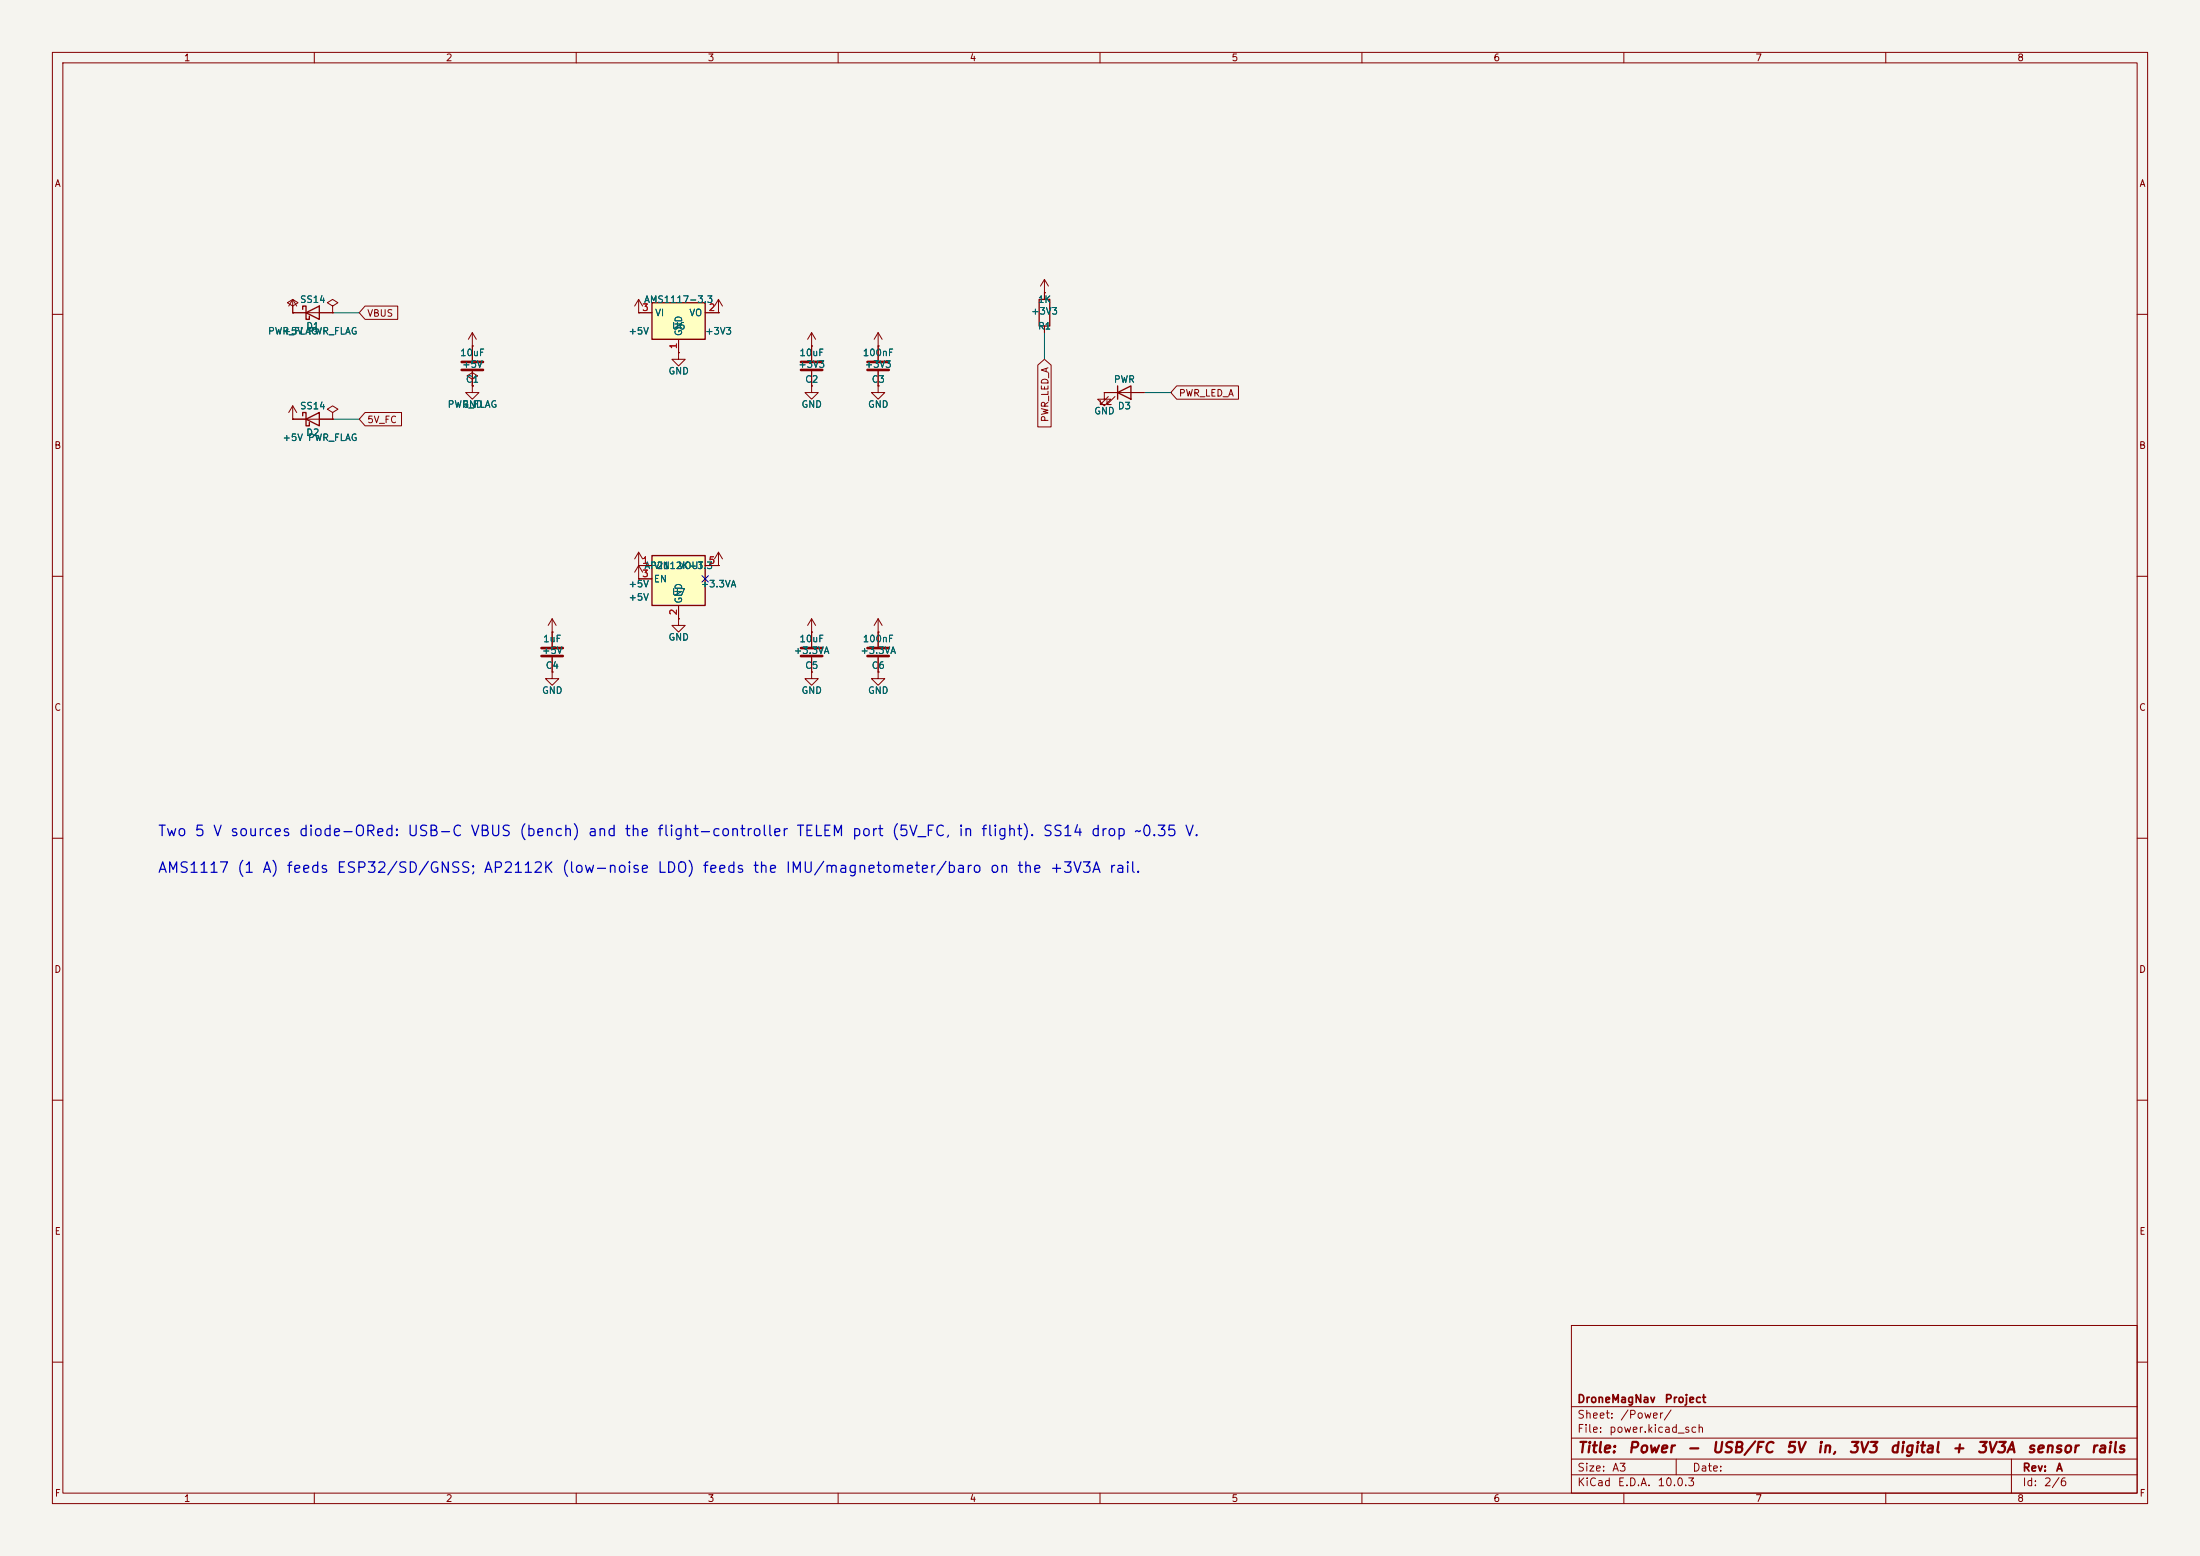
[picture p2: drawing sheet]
<svg xmlns="http://www.w3.org/2000/svg" width="420mm" height="297mm" viewBox="0 0 420 297" stroke-linecap="round" stroke-linejoin="round" font-family="sans-serif">
<path d="M0 0h420v297h-420z" fill="#f5f4ef" stroke="#f5f4ef" stroke-width=".19"/>
<g fill="none" stroke="#840000" stroke-width=".19">
<path d="M10 10h400v277h-400zM12 12h396v273h-396zM60 10v2M110 10v2M160 10v2M210 10v2M260 10v2M310 10v2M360 10v2M121.9 59.7h.1M121.9 57.2l-.7 1.2M121.9 57.2l.8 1.2"/>
<path d="M121.9 57.2v2.5M199.4 55.9h.1M199.4 53.3v3.9M199.4 53.3l-.8 1.3M199.4 53.3l.8 1.3M10 60h2M154.9 73.7v1.2h1.3l-1.3 1.3-1.2-1.3h1.2M154.9 73.7h.1M154.9 66h.1M154.9 63.5v5.3M154.9 70.9v2.8M154.9 63.5l-.7 1.3"/>
<path d="M154.9 63.5l.8 1.3M167.6 73.7v1.2h1.3l-1.3 1.3-1.2-1.3h1.2M167.6 73.7h.1M167.6 66h.1M167.6 63.5v5.3M167.6 70.9v2.8M167.6 63.5l-.7 1.3M167.6 63.5l.8 1.3M199.4 62.2v1.3M210.8 74.9v1.3h1.3l-1.3 1.3-1.3-1.3h1.3M210.8 74.9h.1M210.8 74.9h7.6"/>
<path d="M211.6 75.7l-1.5 1.5h.7h-.7v-.7M212.9 75.7l-1.6 1.5h.8h-.8v-.7M408 60h2M10 110h2M105.4 118.1l-.8 1.3M105.4 118.1l.8 1.3M105.4 118.1v2.6M167.6 118.1l-.7 1.3M167.6 118.1l.8 1.3M167.6 118.1v2.6M408 110h2M105.4 120.7h.1"/>
<path d="M154.9 120.7v2.7M154.9 125.5v2.8M167.6 120.7h.1M10 160h2M408 160h2M10 210h2M408 210h2M300 253h108v32h-108zM10 260h2M300 278.5h108M300 274.5h108M300 268.5h108"/>
<path d="M320 278.5v3M384 278.5v6.5M408 260h2M60 285v2M110 285v2M160 285v2M210 285v2M260 285v2M300 281.5h108M310 285v2M360 285v2"/>
</g>
<path d="M152.9 69.1h4.1M152.9 70.6h4.1M165.6 69.1h4.1M165.6 70.6h4.1M152.9 123.7h4.1M152.9 125.2h4.1" fill="none" stroke="#840000" stroke-width=".51"/>
<path d="M198.4 57.2h2v5h-2zM213.4 74.9l2.5-1.2v2.5zM213.4 73.7v2.5" fill="none" stroke="#840000" stroke-width=".25"/>
<path d="M124.5 106h10.1v9.6h-10.1z" fill="#ffffc2"/>
<path d="M57.8 59.1v-.7h.6v2.6h.7v-.7M58.4 59.7l2.6-1.3v2.6zM57.8 79.4v-.7h.6v2.6h.7v-.7M58.4 80l2.6-1.3v2.6zM124.5 106h10.1v9.6h-10.1z" fill="none" stroke="#840000" stroke-width=".25"/>
<g fill="none" stroke="#840000" stroke-width=".19">
<path d="M55.9 59.7h.1M55.9 58.4l1-.6-1-.6-1 .6 1 .6v1.3M55.9 59.7h7.6M55.9 57.2v2.5M55.9 57.2l-.8 1.2M55.9 57.2l.7 1.2M63.5 58.4l1-.6-1-.6-1 .6 1 .6v1.3M63.5 59.7h.1M137.2 59.7h.1M137.2 57.2v2.5M137.2 57.2l-.8 1.2M137.2 57.2l.7 1.2"/>
<path d="M55.9 77.5l-.8 1.2M55.9 77.5l.7 1.2M55.9 77.5v2.5M63.5 78.7l1-.6-1-.6-1 .6 1 .6v1.3M90.2 72.4l1-.6-1-.7-1 .7 1 .6v1.3M90.2 73.7h.1M55.9 80h.1M55.9 80h7.6M63.5 80h.1M121.9 110.5h.1M121.9 108h.1M121.9 108h2.6"/>
<path d="M121.9 110.5h2.6M121.9 108l-.7 1.2M121.9 108l.8 1.2M121.9 105.4v5.1M121.9 105.4l-.7 1.3M121.9 105.4l.8 1.3M129.5 118.1v1.3h1.3l-1.3 1.3-1.2-1.3h1.2M129.5 118.1h.1M129.5 115.6v2.5M134.6 108h2.6M137.2 108h.1M137.2 105.4l-.8 1.3"/>
<path d="M137.2 105.4l.7 1.3M137.2 105.4v2.6M154.9 118.1l-.7 1.3M154.9 118.1l.8 1.3M154.9 118.1v2.6M105.4 128.3v1.2h1.3l-1.3 1.3-1.3-1.3h1.3M105.4 128.3h.1M105.4 120.7v2.7M105.4 125.5v2.8M154.9 120.7h.1M154.9 128.3v1.2h1.3l-1.3 1.3-1.2-1.3h1.2M154.9 128.3h.1"/>
<path d="M167.6 128.3v1.2h1.3l-1.3 1.3-1.2-1.3h1.2M167.6 128.3h.1M167.6 120.7v2.7M167.6 125.5v2.8"/>
</g>
<path d="M103.4 123.7h4M103.4 125.2h4M165.6 123.7h4.1M165.6 125.2h4.1" fill="none" stroke="#840000" stroke-width=".51"/>
<path d="M124.5 57.8h10.1v7h-10.1z" fill="#ffffc2"/>
<path d="M124.5 57.8h10.1v7h-10.1z" fill="none" stroke="#840000" stroke-width=".25"/>
<g fill="none" stroke="#840000" stroke-width=".19">
<path d="M55.9 59.7h.1M55.9 59.7h2.5M61 59.7h2.5M63.5 59.7h.1M69.7 58.4h6.2v2.6h-6.2l-1.1-1.3zM121.9 59.7h.1M121.9 59.7h2.6M134.6 59.7h2.6M137.2 59.7h.1M199.4 55.9h.1M199.4 55.9v1.3M69.7 78.7h6.9v2.6h-6.9l-1.1-1.3z"/>
<path d="M90.2 66h.1M90.2 73.7v1.2h1.2l-1.2 1.3-1.3-1.3h1.3M90.2 73.7h.1M90.2 63.5v5.3M90.2 70.9v2.8M90.2 63.5l-.8 1.3M90.2 63.5l.7 1.3M129.5 67.3v1.3h1.3l-1.3 1.3-1.2-1.3h1.2M129.5 67.3h.1M129.5 64.8v2.5M154.9 73.7h.1M154.9 66h.1"/>
<path d="M154.9 66v2.8M154.9 70.9v2.8M167.6 73.7h.1M167.6 66h.1M167.6 66v2.8M167.6 70.9v2.8M198.1 69.7l1.3-1.1 1.3 1.1v11.8h-2.6zM199.4 62.2v1.3M210.8 74.9h.1M210.8 74.9h2.6M215.9 74.9h2.5M224.6 73.7h11.8v2.5h-11.8l-1.1-1.3z"/>
<path d="M55.9 80h.1M55.9 80h2.5M61 80h2.5M63.5 80h.1M121.9 110.5h.1M121.9 108h.1M121.9 108h2.6M121.9 110.5h2.6M129.5 118.1h.1M129.5 115.6v2.5M134.6 108h2.6M137.2 108h.1"/>
<path d="M105.4 128.3h.1M105.4 120.7h.1M105.4 120.7v2.7M105.4 125.5v2.8M154.9 128.3h.1M154.9 120.7h.1M154.9 120.7v2.7M154.9 125.5v2.8M167.6 128.3h.1M167.6 120.7h.1M167.6 120.7v2.7M167.6 125.5v2.8"/>
</g>
<path d="M88.1 69.1h4.1M88.1 70.6h4.1" fill="none" stroke="#840000" stroke-width=".51"/>
<path d="M63.5 59.7h5.1M199.4 63.5v5.1M218.4 74.9h5.1M63.5 80h5.1" fill="none" stroke="#009600" stroke-width=".19"/>
<path d="M134 109.9l1.2 1.2M135.2 109.9l-1.2 1.2" fill="none" stroke="#000084" stroke-width=".19"/>
<g font-size="2" fill="#0000c2">
<text x="30" y="160.1">Two 5 V sources diode-ORed: USB-C VBUS (bench) and the flight-controller TELEM port (5V_FC, in flight). SS14 drop ~0.35 V.</text>
<text x="30" y="167.1">AMS1117 (1 A) feeds ESP32/SD/GNSS; AP2112K (low-noise LDO) feeds the IMU/magnetometer/baro on the +3V3A rail.</text>
</g>
<g font-size="2" fill="#840000">
<text x="301" y="277.8">Title:</text>
<text x="310.7" y="277.8">Power</text>
<text x="321.8" y="277.8">-</text>
<text x="326.6" y="277.8">USB/FC</text>
<text x="340.8" y="277.8">5V</text>
<text x="346.7" y="277.8">in,</text>
<text x="352.8" y="277.8">3V3</text>
<text x="360.6" y="277.8">digital</text>
<text x="372.4" y="277.8">+</text>
<text x="377.2" y="277.8">3V3A</text>
<text x="386.8" y="277.8">sensor</text>
<text x="398.9" y="277.8">rails</text>
</g>
<g font-size="1.5" fill="#840000">
<text x="301" y="268.1">DroneMagNav</text>
<text x="317.7" y="268.1">Project</text>
<text x="301" y="273.8">File:</text>
<text x="301" y="271.1">Sheet:</text>
<text x="307.1" y="273.8">power.kicad_sch</text>
<text x="309.2" y="271.1">/Power/</text>
<text x="301" y="281.2">Size:</text>
<text x="307.6" y="281.2">A3</text>
<text x="323" y="281.2">Date:</text>
<text x="386" y="281.2">Rev:</text>
<text x="392.4" y="281.2">A</text>
<text x="301" y="284">KiCad</text>
<text x="308.7" y="284">E.D.A.</text>
<text x="316.3" y="284">10.0.3</text>
<text x="386" y="284">Id:</text>
<text x="390.1" y="284">2/6</text>
</g>
<g font-size="1.3" fill="#840000">
<text x="35" y="12">1</text>
<text x="85" y="12">2</text>
<text x="135" y="12">3</text>
<text x="185" y="12">4</text>
<text x="235" y="12">5</text>
<text x="285" y="12">6</text>
<text x="335" y="12">7</text>
<text x="385" y="12">8</text>
<text x="10.3" y="36">A</text>
<text x="408.3" y="36">A</text>
<text x="70" y="60.8">VBUS</text>
<text x="224.9" y="76">PWR_LED_A</text>
<text x="70" y="81.1">5V_FC</text>
<text x="200.5" y="80.7" transform="rotate(-90 200.5 80.7)">PWR_LED_A</text>
<text x="10.3" y="86">B</text>
<text x="408.2" y="86">B</text>
<text x="10.3" y="136">C</text>
<text x="408.2" y="136">C</text>
<text x="10.3" y="186">D</text>
<text x="408.2" y="186">D</text>
<text x="10.3" y="236">E</text>
<text x="408.3" y="236">E</text>
<text x="10.3" y="286">F</text>
<text x="35" y="287">1</text>
<text x="85" y="287">2</text>
<text x="135" y="287">3</text>
<text x="185" y="287">4</text>
<text x="235" y="287">5</text>
<text x="285" y="287">6</text>
<text x="335" y="287">7</text>
<text x="385" y="287">8</text>
<text x="408.3" y="286">F</text>
</g>
<g font-size="1.3" fill="#006464">
<text x="57.2" y="58.1">SS14</text>
<text x="122.8" y="58.1">AMS1117-3.3</text>
<text x="198" y="58.1">1K</text>
<text x="51.1" y="64.2">PWR_FLAG</text>
<text x="53.8" y="64.2">+5V PWR_FLAG</text>
<text x="58.3" y="63.2">D1</text>
<text x="119.9" y="64.2">+5V</text>
<text x="125" y="60.7">VI</text>
<text x="128.2" y="63.2">U6</text>
<text x="130.5" y="64.3" transform="rotate(-90 130.5 64.3)">GND</text>
<text x="131.5" y="60.7">VO</text>
<text x="134.5" y="64.2">+3V3</text>
<text x="196.7" y="60.4">+3V3</text>
<text x="198" y="63.2">R1</text>
<text x="87.7" y="68.3">10uF</text>
<text x="88.1" y="70.5">+5V</text>
<text x="127.5" y="71.8">GND</text>
<text x="152.3" y="70.5">+3V3</text>
<text x="152.5" y="68.3">10uF</text>
<text x="164.6" y="68.3">100nF</text>
<text x="165" y="70.5">+3V3</text>
<text x="88.8" y="73.4">C1</text>
<text x="153.6" y="73.4">C2</text>
<text x="166.3" y="73.4">C3</text>
<text x="212.5" y="73.4">PWR</text>
<text x="57.2" y="78.4">SS14</text>
<text x="58.3" y="83.5">D2</text>
<text x="85.4" y="78.1">PWR_FLAG</text>
<text x="88.1" y="78.1">GND</text>
<text x="152.9" y="78.1">GND</text>
<text x="165.6" y="78.1">GND</text>
<text x="208.8" y="79.4">GND</text>
<text x="213.3" y="78.4">D3</text>
<text x="53.8" y="84.5">+5V PWR_FLAG</text>
<text x="119.9" y="112.4">+5V</text>
<text x="122.9" y="108.9">AP2112K-3.3</text>
<text x="124.7" y="108.9">VIN</text>
<text x="124.7" y="111.5">EN</text>
<text x="129.4" y="108.9">VOUT</text>
<text x="133.7" y="112.4">+3.3VA</text>
<text x="119.9" y="115">+5V</text>
<text x="128.2" y="114">U7</text>
<text x="130.5" y="115.3" transform="rotate(-90 130.5 115.3)">GND</text>
<text x="103.4" y="125.1">+5V</text>
<text x="103.6" y="122.9">1uF</text>
<text x="127.5" y="122.6">GND</text>
<text x="151.5" y="125.1">+3.3VA</text>
<text x="152.5" y="122.9">10uF</text>
<text x="164.2" y="125.1">+3.3VA</text>
<text x="164.6" y="122.9">100nF</text>
<text x="104.1" y="128">C4</text>
<text x="153.6" y="128">C5</text>
<text x="166.3" y="128">C6</text>
<text x="103.4" y="132.7">GND</text>
<text x="152.9" y="132.7">GND</text>
<text x="165.6" y="132.7">GND</text>
</g>
<g font-size="1.3" fill="#a90000">
<text x="122.5" y="59.7">3</text>
<text x="135.2" y="59.7">2</text>
<text x="129.5" y="66.7" transform="rotate(-90 129.5 66.7)">1</text>
<text x="122.5" y="107.9">1</text>
<text x="135.2" y="107.9">5</text>
<text x="122.5" y="110.5">3</text>
<text x="129.5" y="117.5" transform="rotate(-90 129.5 117.5)">2</text>
</g>
</svg>
